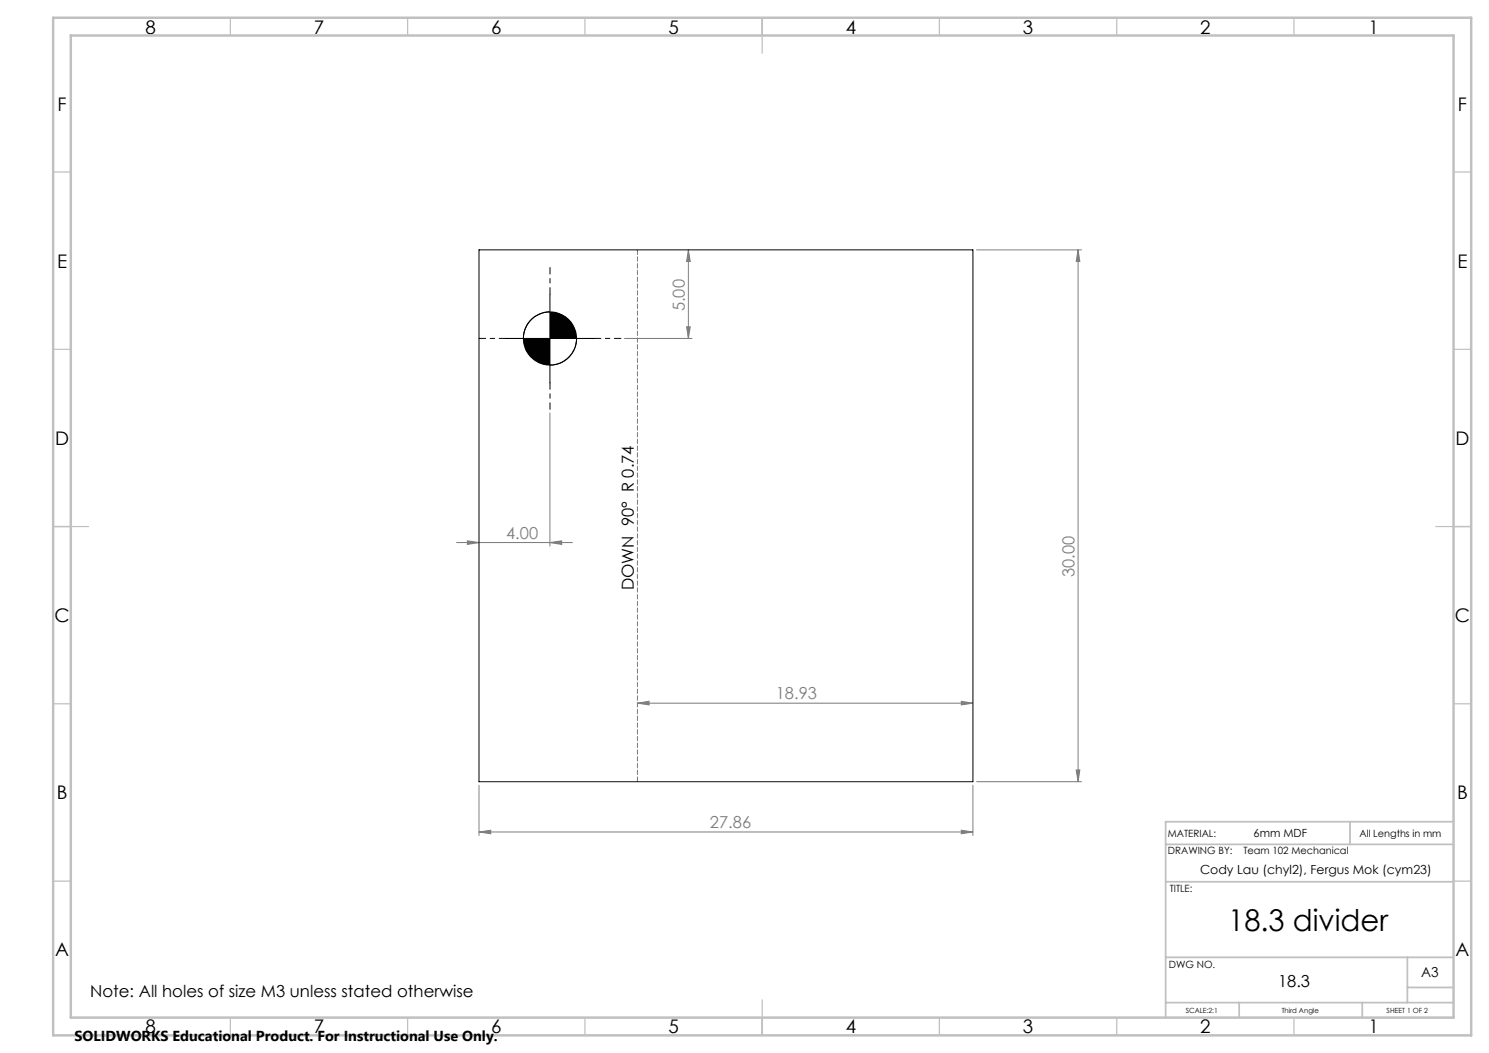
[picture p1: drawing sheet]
<svg xmlns="http://www.w3.org/2000/svg" width="420mm" height="297mm" viewBox="0 0 420 297" stroke-linecap="round" stroke-linejoin="round" font-family="sans-serif">
<path d="M142.6 95.5h25M155.1 88a7.5 7.5 0 0 0-7.5 7.5M155.1 83v25M162.6 95.5a7.5 7.5 0 0 1-7.5 7.5" fill="none" stroke="#000" stroke-width=".28"/>
<g fill="none" stroke="#808080" stroke-width=".28">
<path d="M194.2 70.5v25M194.2 70.5l.5 3.3h-1zM275.4 70.5h29.7M304.1 70.5v150M304.1 70.5l.5 3.3h-1zM176.1 95.5h19.1M193.7 92.2h1l-.5 3.3zM155.1 116.5v37.6M128.8 153h32.7M131.8 152.5l3.3 .5-3.3 .6zM155.1 153l3.3-.5v1.1zM179.8 198.3l3.3-.5v1z"/>
<path d="M179.8 198.3h94.6M271.1 197.8l3.3 .5-3.3 .5zM303.6 217.2h1l-.5 3.3zM135.1 234.7l3.3-.5v1zM135.1 221.5v14.2M135.1 234.7h139.3M271.1 234.2l3.3 .5-3.3 .5zM274.4 221.5v14.2M275.4 220.5h29.7"/>
</g>
<path d="M142.6 95.5h-7.5M155.1 83v-7.5M167.6 95.5h7.5M155.1 108v7.5" fill="none" stroke="#000" stroke-width=".28" stroke-dasharray="15.2 1.3 1.3 1.3" stroke-dashoffset="13.4"/>
<path d="M179.8 220.5v-150" fill="none" stroke="#808080" stroke-width=".28" stroke-dasharray="1.3 .6" stroke-dashoffset="-.1"/>
<g fill="none" stroke="#c0c0c0" stroke-width=".35">
<path d="M65 5v5M115 5v5M165 5v5M215 5v10M265 5v5M315 5v5M365 5v5M15 48.5h5M410 48.5h5M15 98.5h5M410 98.5h5M15 148.5h10"/>
<path d="M405 148.5h10M15 198.5h5M410 198.5h5M15 248.5h5M410 248.5h5M65 287v5M115 287v5M165 287v5M215 282v10M265 287v5M315 287v5M365 287v5"/>
</g>
<path d="M328.8 238.2h81.2M380.8 231.8v6.4M410 231.8h-81.2v55.2M328.8 248.7h81.2M328.8 270h81.2M397 270v12.8M397 278.5h13M328.8 282.8h81.2M349.5 282.8v4.2M384.2 282.8v4.2" fill="none" stroke="#c0c0c0" stroke-width=".5"/>
<path d="M15 5h400v287h-400zM20 10h390v277h-390z" fill="none" stroke="#c0c0c0" stroke-width=".7"/>
<path d="M147.6 95.5a7.5 7.5 0 0 0 7.5 7.5v-7.5zM155.1 88v7.5h7.5a7.5 7.5 0 0 0-7.5-7.5z" fill="#000"/>
<g fill="#808080">
<path d="M271.1 234.2l3.3 .5-3.3 .5zM135.1 234.7l3.3-.5v1zM155.1 153l3.3-.5v1.1zM131.8 152.5l3.3 .5-3.3 .6z"/>
<path d="M179.8 198.3l3.3-.5v1zM271.1 197.8l3.3 .5-3.3 .5z"/>
<path d="M193.7 92.2h1l-.5 3.3zM194.2 70.5l.5 3.3h-1z"/>
<path d="M304.1 70.5l.5 3.3h-1zM303.6 217.2h1l-.5 3.3z"/>
</g>
<g fill="none" stroke="#000" stroke-width=".28">
<path d="M135.1 70.5h139.3v150h-139.3z"/>
<circle cx="155.1" cy="95.5" r="7.5"/>
</g>
<text font-size="8.5" x="346.5" y="262.5">18.3 divider</text>
<g font-size="5.3">
<text x="41" y="9.5">8</text>
<text x="88.5" y="9.5">7</text>
<text x="138.5" y="9.5">6</text>
<text x="188.5" y="9.5">5</text>
<text x="238.5" y="9.5">4</text>
<text x="288.5" y="9.5">3</text>
<text x="338.5" y="9.5">2</text>
<text x="386" y="9.5">1</text>
<text x="16.2" y="31.3">F</text>
<text x="411.2" y="31.3">F</text>
<text x="16.1" y="75.5">E</text>
<text x="411.1" y="75.5">E</text>
<text x="15.5" y="125.5">D</text>
<text x="410.5" y="125.5">D</text>
<text x="15.4" y="175.5">C</text>
<text x="410.4" y="175.5">C</text>
<text x="16" y="225.5">B</text>
<text x="411" y="225.5">B</text>
<text x="15.5" y="269.8">A</text>
<text x="410.5" y="269.8">A</text>
<text x="41" y="291.5">8</text>
<text x="88.5" y="291.5">7</text>
<text x="138.5" y="291.5">6</text>
<text x="188.5" y="291.5">5</text>
<text x="238.5" y="291.5">4</text>
<text x="288.5" y="291.5">3</text>
<text x="338.5" y="291.5">2</text>
<text x="386" y="291.5">1</text>
</g>
<g font-size="4.7" fill="#808080">
<text x="193.2" y="87.8" transform="rotate(-90 193.2 87.8)">5.00</text>
<text x="142.8" y="152">4.00</text>
<text x="303.1" y="162.7" transform="rotate(-90 303.1 162.7)">30.00</text>
<text x="218.8" y="197.3">18.93</text>
<text x="200.3" y="233.6">27.86</text>
</g>
<g font-size="4.7">
<text x="178.8" y="166.5" transform="rotate(-90 178.8 166.5)">DOWN 90° R 0.74</text>
<text x="25.4" y="281.2">Note: All holes of size M3 unless stated otherwise</text>
<text x="360.5" y="278.4">18.3</text>
</g>
<text font-size="4.1" x="21" y="293.7">SOLIDWORKS Educational Product. For Instructional Use Only.</text>
<text font-size="3.9" x="400.9" y="275.5">A3</text>
<text font-size="3.5" x="338.5" y="246.5">Cody Lau (chyl2), Fergus Mok (cym23)</text>
<text font-size="3.2" x="353.6" y="236.2">6mm MDF</text>
<g font-size="2.8">
<text x="329.4" y="236.2">MATERIAL:</text>
<text x="383.5" y="236.2">All Lengths in mm</text>
<text x="329.4" y="241">DRAWING BY:</text>
<text x="350.7" y="241">Team 102 Mechanical</text>
<text x="329.9" y="251.7">TITLE:</text>
<text x="329.7" y="272.9">DWG NO.</text>
</g>
<g font-size="2">
<text x="334.5" y="285.6">SCALE:2:1</text>
<text x="361.5" y="285.6">Third Angle</text>
<text x="391.1" y="285.6">SHEET 1 OF 2</text>
</g>
</svg>
